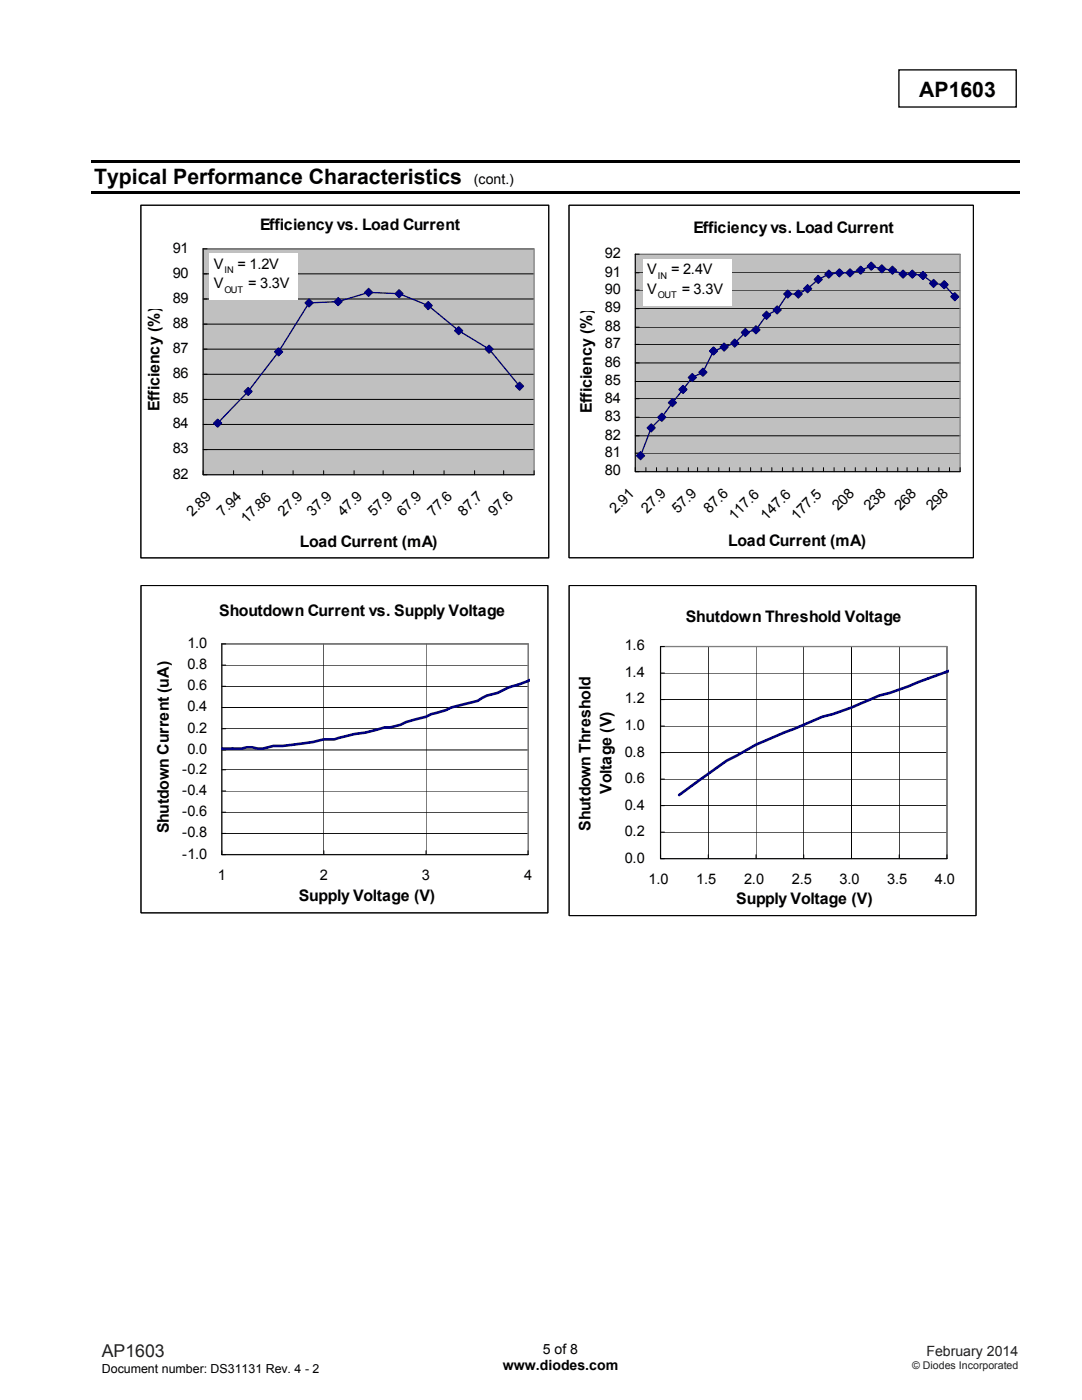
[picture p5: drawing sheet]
<svg xmlns="http://www.w3.org/2000/svg" width="216mm" height="279mm" viewBox="0 0 216 279" stroke-linecap="round" stroke-linejoin="round" font-family="sans-serif">
<path d="M179.4 13.9h23.4v7.5h-23.4z" fill="none" stroke="#000" stroke-width=".26"/>
<path d="M18.3 32h185.2v.5h-185.2zM18.3 38.1h185.2v.5h-185.2z" fill="#000"/>
<path d="M28.1 41h81.4v70.3h-81.4z" fill-rule="evenodd" fill="#fff" stroke="#000" stroke-width=".2"/>
<path d="M40.5 49.7h66.1v45h-66.1z" fill="#c0c0c0"/>
<g fill="none" stroke="#000" stroke-width=".2">
<path d="M28.1 41h81.4v70.3h-81.4zM40.5 59.7h66.1M40.5 54.7h66.1M106.6 49.7h-66.1v45h.8M40.5 79.7h66.1M40.5 74.7h66.1M40.5 69.7h66.1M40.5 64.7h66.1M40.5 89.7h66.1M40.5 84.7h66.1M40.5 93.9v.8h66.1v-.8M46.6 93.9v.8"/>
<path d="M52.4 93.9v.8M58.5 93.9v.8M64.6 93.9v.8M70.7 93.9v.8M76.5 93.9v.8M82.5 93.9v.8M88.6 93.9v.8M94.7 93.9v.8M100.5 93.9v.8"/>
</g>
<path d="M40.5 49.7h66.1v45h-66.1z" fill="none" stroke="#808080" stroke-width=".26"/>
<path d="M103.7 77.1l-6.1-7.4-6.1-3.7-6-5-5.9-2.4-6-.2-6.1 1.8-5.8 .3-6.1 9.7-6.1 7.9-6.1 6.4" fill="none" stroke="#000080" stroke-width=".26"/>
<g fill="#000080" stroke="#000080" stroke-width=".26">
<path d="M42.6 84.5l.8-.8 .8 .8-.8 .7z" fill-rule="evenodd"/>
<path d="M48.7 78.1l.8-.8 .8 .8-.8 .8z" fill-rule="evenodd"/>
<path d="M54.8 70.2l.8-.8 .8 .8-.8 .8z" fill-rule="evenodd"/>
<path d="M60.9 60.5l.8-.8 .8 .8-.8 .8z" fill-rule="evenodd"/>
<path d="M66.7 60.2l.8-.8 .8 .8-.8 .8z" fill-rule="evenodd"/>
<path d="M72.8 58.4l.8-.8 .7 .8-.7 .7z" fill-rule="evenodd"/>
<path d="M78.8 58.6l.8-.8 .8 .8-.8 .8z" fill-rule="evenodd"/>
<path d="M84.6 61l.9-.8 .7 .8-.7 .8z" fill-rule="evenodd"/>
<path d="M90.7 66l.8-.8 .8 .8-.8 .8z" fill-rule="evenodd"/>
<path d="M96.8 69.7l.8-.8 .8 .8-.8 .8z" fill-rule="evenodd"/>
<path d="M102.9 77.1l.8-.8 .8 .8-.8 .8z" fill-rule="evenodd"/>
</g>
<path d="M41.7 50.6h17.7v9.2h-17.7z" fill="#fff"/>
<path d="M113.5 41h80.7v70.3h-80.7z" fill-rule="evenodd" fill="#fff" stroke="#000" stroke-width=".2"/>
<path d="M126.8 50.7h64.8v43.4h-64.8z" fill="#c0c0c0"/>
<g fill="none" stroke="#000" stroke-width=".2">
<path d="M113.5 41h80.7v70.3h-80.7zM126.8 54.4h64.8M191.6 50.7h-64.8v43.4h.8M191.6 57.9h-64.8M126.8 79.6h64.8M126.8 76.1h64.8M126.8 72.4h64.8M126.8 68.7h64.8M191.6 65.3h-64.8M191.6 61.6h-64.8M126.8 90.4h64.8M126.8 87h64.8"/>
<path d="M126.8 83.3h64.8M126.8 93.3v.8h64.8v-.8M128.9 93.3v.8M131 93.3v.8M133.1 93.3v.8M135.2 93.3v.8M137.4 93.3v.8M139.2 93.3v.8M141.3 93.3v.8M143.4 93.3v.8M145.5 93.3v.8M147.7 93.3v.8"/>
<path d="M149.8 93.3v.8M151.9 93.3v.8M154 93.3v.8M156.1 93.3v.8M158.2 93.3v.8M160.1 93.3v.8M162.2 93.3v.8M164.3 93.3v.8M166.4 93.3v.8M168.6 93.3v.8M170.7 93.3v.8M172.8 93.3v.8"/>
<path d="M174.9 93.3v.8M177 93.3v.8M179.1 93.3v.8M181 93.3v.8M183.1 93.3v.8M185.2 93.3v.8M187.3 93.3v.8M189.5 93.3v.8"/>
</g>
<path d="M126.8 50.7h64.8v43.4h-64.8z" fill="none" stroke="#808080" stroke-width=".26"/>
<path d="M190.5 59.2l-2.1-2.4-2.1-.2-2.1-1.6-2.1-.3h-1.9l-2.1-.8-2.1-.2-2.2-.6-2.1 .8-2.1 .5h-2.1l-2.1 .3-2.1 1.1-2.2 1.8-1.8 1.1h-2.1l-2.1 3.1-2.1 1.1-2.2 2.9-2.1 .6-2.1 2.1-4.2 1.6-2.1 4.2-2.2 1.1-6 7.9-2.2 2.1-2.1 5.6" fill="none" stroke="#000080" stroke-width=".26"/>
<g fill="#000080" stroke="#000080" stroke-width=".26">
<path d="M127.8 90.1l.8 .9-.8 .7-.8-.7z" fill-rule="evenodd"/>
<path d="M129.1 85.4l.8-.8 .8 .8-.8 .8z" fill-rule="evenodd"/>
<path d="M131.3 83.3l.8-.8 .7 .8-.7 .8z" fill-rule="evenodd"/>
<path d="M134.2 79.6l.8 .8-.8 .8-.8-.8z" fill-rule="evenodd"/>
<path d="M135.5 77.7l.8-.8 .8 .8-.8 .8z" fill-rule="evenodd"/>
<path d="M138.1 74.5l.8 .9-.8 .7-.7-.7z" fill-rule="evenodd"/>
<path d="M140.3 73.5l.8 .8-.8 .8-.8-.8z" fill-rule="evenodd"/>
<path d="M142.4 69.3l.8 .8-.8 .7-.8-.7z" fill-rule="evenodd"/>
<path d="M144.5 68.5l.8 .8-.8 .8-.8-.8z" fill-rule="evenodd"/>
<path d="M146.6 67.7l.8 .8-.8 .8-.8-.8z" fill-rule="evenodd"/>
<path d="M148.7 65.6l.8 .8-.8 .7-.8-.7z" fill-rule="evenodd"/>
<path d="M150.8 65l.8 .8-.8 .8-.7-.8z" fill-rule="evenodd"/>
<path d="M153 62.1l.8 .8-.8 .8-.8-.8z" fill-rule="evenodd"/>
<path d="M155.1 61.1l.8 .7-.8 .9-.8-.9z" fill-rule="evenodd"/>
<path d="M157.2 57.9l.8 .8-.8 .8-.8-.8z" fill-rule="evenodd"/>
<path d="M158.5 58.7l.8-.8 .8 .8-.8 .8z" fill-rule="evenodd"/>
<path d="M161.1 56.8l.8 .8-.8 .8-.7-.8z" fill-rule="evenodd"/>
<path d="M163.3 55l.8 .8-.8 .8-.8-.8z" fill-rule="evenodd"/>
<path d="M165.4 53.9l.8 .8-.8 .8-.8-.8z" fill-rule="evenodd"/>
<path d="M167.5 53.7l.8 .7-.8 .8-.8-.8z" fill-rule="evenodd"/>
<path d="M169.6 53.7l.8 .7-.8 .8-.8-.8z" fill-rule="evenodd"/>
<path d="M171.7 53.1l.8 .8-.8 .8-.8-.8z" fill-rule="evenodd"/>
<path d="M173.8 52.3l.8 .8-.8 .8-.7-.8z" fill-rule="evenodd"/>
<path d="M176 52.9l.8 .8-.8 .7-.8-.7z" fill-rule="evenodd"/>
<path d="M178.1 53.1l.8 .8-.8 .8-.8-.8z" fill-rule="evenodd"/>
<path d="M180.2 53.9l.8 .8-.8 .8-.8-.8z" fill-rule="evenodd"/>
<path d="M182.1 53.9l.7 .8-.7 .8-.8-.8z" fill-rule="evenodd"/>
<path d="M183.4 55l.8-.8 .8 .8-.8 .8z" fill-rule="evenodd"/>
<path d="M185.5 56.6l.8-.8 .8 .8-.8 .8z" fill-rule="evenodd"/>
<path d="M188.4 56l.8 .8-.8 .8-.8-.8z" fill-rule="evenodd"/>
<path d="M189.7 59.2l.8-.8 .8 .8-.8 .8z" fill-rule="evenodd"/>
</g>
<g fill="#fff">
<path d="M128.2 51.7h17.8v9.2h-17.8z"/>
<path d="M28.2 116.9h81.1v65.3h-81.1z"/>
</g>
<path d="M28.1 116.9h81.2v65.3h-81.2z" fill="none" stroke="#000" stroke-width=".2"/>
<path d="M44.3 128.5h61.1v42.1h-61.1z" fill="#fff"/>
<g fill="none" stroke="#000" stroke-width=".2">
<path d="M28.1 116.9h81.2v65.3h-81.2zM44.3 137h61.1M44.3 132.7h61.1M64.6 128.5v42.1M85 128.5v42.1M44.3 157.9h61.1M44.3 153.6h61.1M44.3 149.7h61.1M44.3 145.4h61.1M44.3 141.2h61.1M44.3 169.8v.8h61.1v-42.1h-61.1v42.1h.7M44.3 166.3h61.1"/>
<path d="M44.3 162.1h61.1"/>
</g>
<path d="M44.3 128.5h61.1v42.1h-61.1z" fill="none" stroke="#808080" stroke-width=".26"/>
<path d="M105.7 135.7l-4.3 1.5-2.1 1.1a8 8 0 0 0-4 1.6l-1 .2a22.8 22.8 0 0 0-5.3 1.6l-2.9 .8-1.1 .5-4 1.1a9 9 0 0 1-4.2 1.1l-4 1-2.1 .3-4 1.1h-2.1a46.7 46.7 0 0 1-10 1.3 6 6 0 0 1-4.3 .2h-1l-1.1 .3h-3.9" fill="none" stroke="#000080" stroke-width=".53"/>
<path d="M113.6 116.9h81.2v65.8h-81.2z" fill="#fff"/>
<path d="M113.6 116.9h81.2v65.8h-81.2z" fill="none" stroke="#000" stroke-width=".2"/>
<path d="M131.8 129h57.2v42.4h-57.2z" fill="#fff"/>
<g fill="none" stroke="#000" stroke-width=".2">
<path d="M113.6 116.9h81.2v65.8h-81.2zM131.8 139.6h57.2M131.8 134.3h57.2M141.3 129v42.4M150.9 129v42.4M160.4 129v42.4M169.9 129v42.4M179.4 129v42.4M131.8 155.5h57.2M131.8 150.2h57.2M131.8 144.9h57.2M131.8 170.6v.8h57.2v-42.4h-57.2v42.4h.8"/>
<path d="M131.8 166.1h57.2M131.8 160.8h57.2"/>
</g>
<path d="M131.8 129h57.2v42.4h-57.2z" fill="none" stroke="#808080" stroke-width=".26"/>
<path d="M189.3 133.9l-4 1.5a71 71 0 0 1-9.8 3.4l-1.9 .8a51.5 51.5 0 0 1-9.5 3.4l-9.5 4a36.3 36.3 0 0 0-7.4 3.7l-2.2 1.1-9.5 6.9" fill="none" stroke="#000080" stroke-width=".53"/>
<g font-size="4.2">
<text x="183.4" y="19.3">AP1603</text>
<text x="18.8" y="36.8">Typical Performance Characteristics</text>
</g>
<text font-size="3.5" fill="#231f20" x="20.3" y="270.9">AP1603</text>
<g font-size="3.2">
<text x="51.9" y="46">Efficiency vs. Load Current</text>
<text x="138.4" y="46.5">Efficiency vs. Load Current</text>
<text x="31.8" y="82.1" transform="rotate(-90 31.8 82.1)">Efficiency (%)</text>
<text x="118.1" y="82.5" transform="rotate(-90 118.1 82.5)">Efficiency (%)</text>
<text x="59.8" y="109.3">Load Current (mA)</text>
<text x="145.3" y="109">Load Current (mA)</text>
<text x="43.7" y="123">Shoutdown Current vs. Supply Voltage</text>
<text x="136.8" y="124">Shutdown Threshold Voltage</text>
<text x="122" y="158.4" transform="rotate(-90 122 158.4)">Voltage (V)</text>
<text x="33.7" y="166.3" transform="rotate(-90 33.7 166.3)">Shutdown Current (uA)</text>
<text x="117.8" y="165.8" transform="rotate(-90 117.8 165.8)">Shutdown Threshold</text>
<text x="59.6" y="179.9">Supply Voltage (V)</text>
<text x="146.9" y="180.4">Supply Voltage (V)</text>
</g>
<g font-size="2.9">
<text x="34.5" y="50.4">91</text>
<text x="42.7" y="53.6">V</text>
<text x="47.4" y="53.6">= 1.2V</text>
<text x="120.7" y="51.5">92</text>
<text x="34.5" y="55.4">90</text>
<text x="42.7" y="57.5">V</text>
<text x="49.5" y="57.5">= 3.3V</text>
<text x="120.7" y="58.7">90</text>
<text x="120.7" y="55.2">91</text>
<text x="129.2" y="54.7">V</text>
<text x="129.2" y="58.7">V</text>
<text x="133.9" y="54.7">= 2.4V</text>
<text x="136" y="58.7">= 3.3V</text>
<text x="34.5" y="65.4">88</text>
<text x="34.5" y="60.4">89</text>
<text x="120.7" y="62.4">89</text>
<text x="34.5" y="70.5">87</text>
<text x="120.7" y="69.5">87</text>
<text x="120.7" y="66.1">88</text>
<text x="34.5" y="75.5">86</text>
<text x="120.7" y="76.9">85</text>
<text x="120.7" y="73.2">86</text>
<text x="34.5" y="80.5">85</text>
<text x="120.7" y="80.3">84</text>
<text x="34.5" y="85.5">84</text>
<text x="120.7" y="87.7">82</text>
<text x="120.7" y="84">83</text>
<text x="34.5" y="95.5">82</text>
<text x="34.5" y="90.5">83</text>
<text x="120.7" y="94.9">80</text>
<text x="120.7" y="91.2">81</text>
<text x="38.4" y="103.2" transform="rotate(-45 38.4 103.2)">2.89</text>
<text x="44.5" y="103.2" transform="rotate(-45 44.5 103.2)">7.94</text>
<text x="49.2" y="104.5" transform="rotate(-45 49.2 104.5)">17.86</text>
<text x="56.6" y="103.2" transform="rotate(-45 56.6 103.2)">27.9</text>
<text x="62.4" y="103.2" transform="rotate(-45 62.4 103.2)">37.9</text>
<text x="68.5" y="103.2" transform="rotate(-45 68.5 103.2)">47.9</text>
<text x="74.6" y="103.2" transform="rotate(-45 74.6 103.2)">57.9</text>
<text x="80.4" y="103.2" transform="rotate(-45 80.4 103.2)">67.9</text>
<text x="86.5" y="103.2" transform="rotate(-45 86.5 103.2)">77.6</text>
<text x="92.6" y="103.2" transform="rotate(-45 92.6 103.2)">87.7</text>
<text x="98.6" y="103.2" transform="rotate(-45 98.6 103.2)">97.6</text>
<text x="122.8" y="102.6" transform="rotate(-45 122.8 102.6)">2.91</text>
<text x="129.2" y="102.6" transform="rotate(-45 129.2 102.6)">27.9</text>
<text x="135.2" y="102.6" transform="rotate(-45 135.2 102.6)">57.9</text>
<text x="141.6" y="102.6" transform="rotate(-45 141.6 102.6)">87.6</text>
<text x="146.6" y="103.9" transform="rotate(-45 146.6 103.9)">117.6</text>
<text x="153" y="103.9" transform="rotate(-45 153 103.9)">147.6</text>
<text x="159" y="103.9" transform="rotate(-45 159 103.9)">177.5</text>
<text x="167.2" y="102.1" transform="rotate(-45 167.2 102.1)">208</text>
<text x="173.6" y="102.1" transform="rotate(-45 173.6 102.1)">238</text>
<text x="179.7" y="102.1" transform="rotate(-45 179.7 102.1)">268</text>
<text x="186" y="102.1" transform="rotate(-45 186 102.1)">298</text>
<text x="37.4" y="129.3">1.0</text>
<text x="124.7" y="129.8">1.6</text>
<text x="37.4" y="137.7">0.6</text>
<text x="37.4" y="133.5">0.8</text>
<text x="124.7" y="135.1">1.4</text>
<text x="37.4" y="142">0.4</text>
<text x="124.7" y="140.4">1.2</text>
<text x="37.4" y="146.2">0.2</text>
<text x="124.7" y="145.7">1.0</text>
<text x="36.3" y="154.4">-0.2</text>
<text x="37.4" y="150.4">0.0</text>
<text x="124.7" y="151">0.8</text>
<text x="36.3" y="158.6">-0.4</text>
<text x="124.7" y="161.6">0.4</text>
<text x="124.7" y="156.3">0.6</text>
<text x="36.3" y="167.1">-0.8</text>
<text x="36.3" y="162.9">-0.6</text>
<text x="124.7" y="166.9">0.2</text>
<text x="36.3" y="171.3">-1.0</text>
<text x="124.7" y="172.1">0.0</text>
<text x="43.5" y="175.6">1</text>
<text x="63.8" y="175.6">2</text>
<text x="84.2" y="175.6">3</text>
<text x="104.6" y="175.6">4</text>
<text x="129.4" y="176.4">1.0</text>
<text x="138.9" y="176.4">1.5</text>
<text x="148.5" y="176.4">2.0</text>
<text x="158" y="176.4">2.5</text>
<text x="167.5" y="176.4">3.0</text>
<text x="177" y="176.4">3.5</text>
<text x="186.6" y="176.4">4.0</text>
</g>
<g font-size="2.8">
<text x="94.6" y="36.8">(cont.)</text>
<text x="100.3" y="273.5">www.diodes.com</text>
<text x="108.3" y="270.2">5 of 8</text>
</g>
<text font-size="2.8" fill="#231f20" x="184.8" y="270.6">February 2014</text>
<text font-size="2.5" x="20.3" y="274">Document number: DS31131 Rev. 4 - 2</text>
<text font-size="2.1" fill="#231f20" x="182" y="273.2">© Diodes Incorporated</text>
<g font-size="1.9">
<text x="131.3" y="55.6">IN</text>
<text x="131.3" y="59.5">OUT</text>
</g>
<g font-size="1.8">
<text x="44.8" y="54.5">IN</text>
<text x="44.8" y="58.4">OUT</text>
</g>
</svg>
